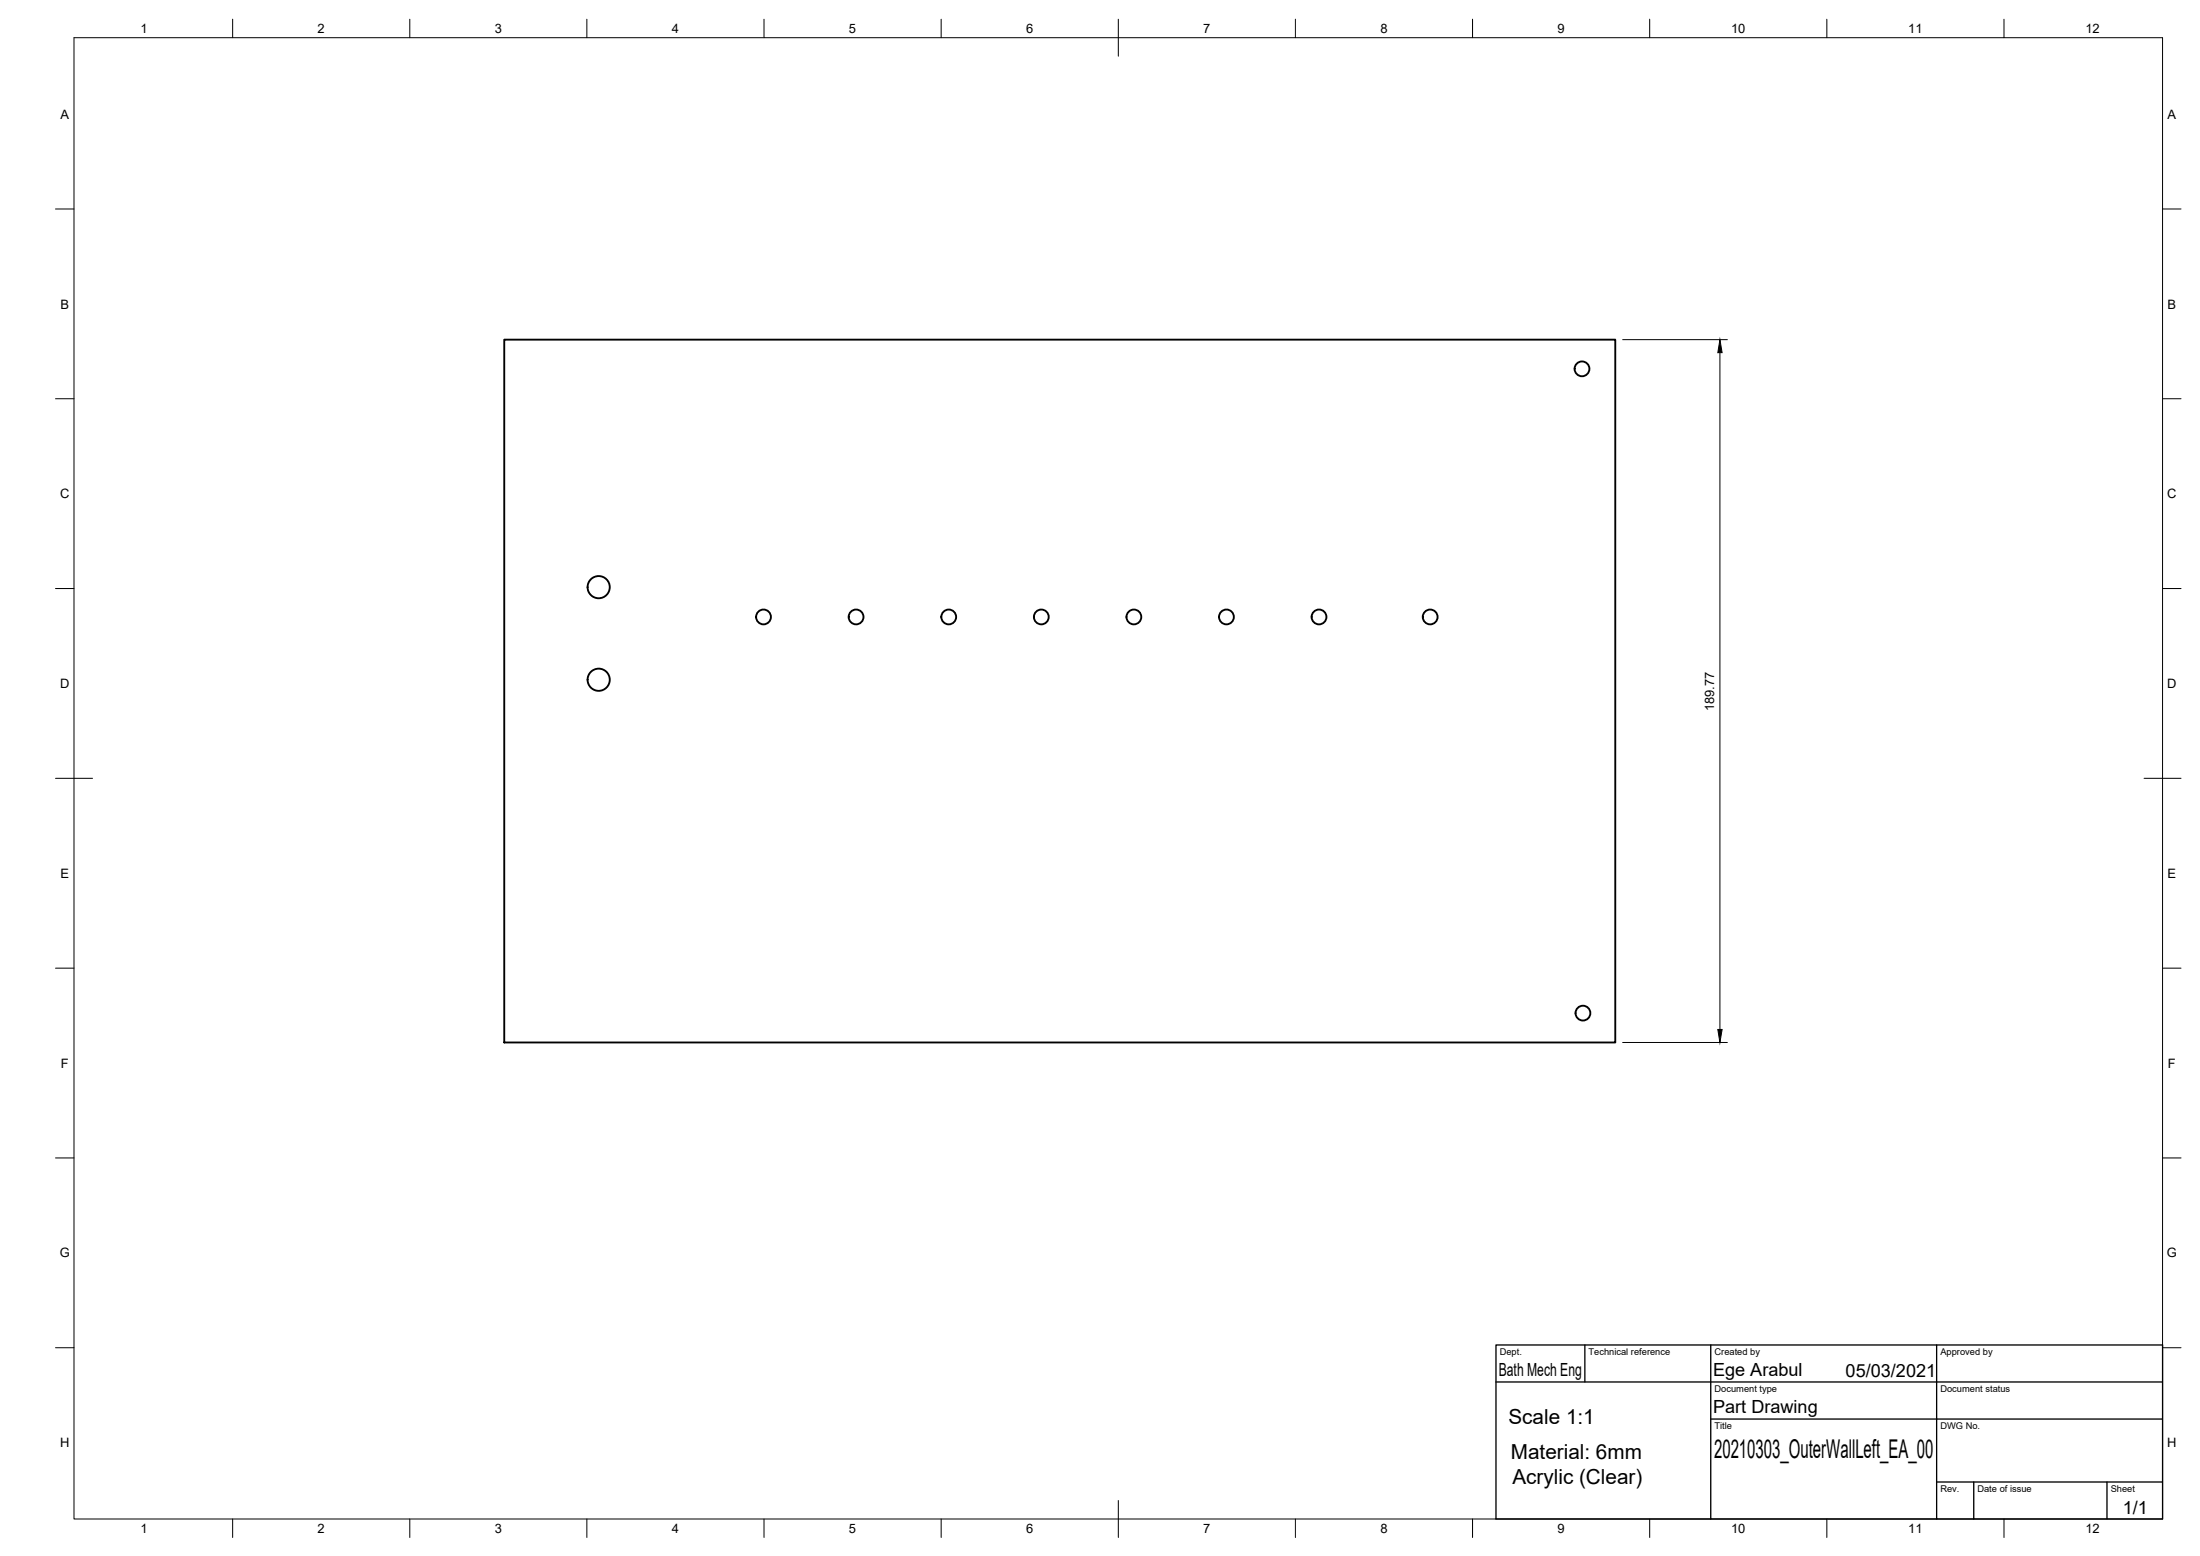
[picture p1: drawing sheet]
<svg xmlns="http://www.w3.org/2000/svg" width="594mm" height="420mm" viewBox="0 0 594 420" stroke-linecap="round" stroke-linejoin="round" font-family="sans-serif">
<!-- layer: Visible -->
<g fill="none" stroke="#000" stroke-width=".51">
<path d="M136.2 91.7h300v189.8h-300z"/>
<circle cx="427.2" cy="99.6" r="2"/>
<circle cx="161.7" cy="158.5" r="3"/>
<circle cx="206.2" cy="166.6" r="2"/>
<circle cx="231.2" cy="166.6" r="2"/>
<circle cx="256.2" cy="166.6" r="2"/>
<circle cx="281.2" cy="166.6" r="2"/>
<circle cx="306.2" cy="166.6" r="2"/>
<circle cx="331.2" cy="166.6" r="2"/>
<circle cx="356.2" cy="166.6" r="2"/>
<circle cx="386.2" cy="166.6" r="2"/>
<circle cx="161.7" cy="183.5" r="3"/>
<circle cx="427.5" cy="273.6" r="2"/>
</g>
<!-- layer: Border -->
<g fill="none" stroke="#000" stroke-width=".27">
<path d="M20 10.2h564v400h-564zM62.8 5.2v5M110.7 5.2v5M158.5 5.2v5M206.3 5.2v5M254.1 5.2v5M302 5.2v10M349.8 5.2v5M397.6 5.2v5M445.5 5.2v5M493.3 5.2v5M541.1 5.2v5"/>
<path d="M15 56.4h5M584 56.4h5M15 107.7h5M584 107.7h5M15 158.9h5M584 158.9h5M15 210.2h10M579 210.2h10M15 261.4h5M584 261.4h5M15 312.7h5M584 312.7h5"/>
<path d="M15 363.9h5M584 363.9h5M62.8 410.2v5M110.7 410.2v5M158.5 410.2v5M206.3 410.2v5M254.1 410.2v5M302 405.2v10M349.8 410.2v5M397.6 410.2v5M445.5 410.2v5M493.3 410.2v5"/>
<path d="M541.1 410.2v5"/>
</g>
<!-- layer: TitleBlock -->
<path d="M404 363.2h180v47h-180zM404 373.2h180M428 363.2v10M462 363.2v47M523 363.2v47M462 383.2h122M523 400.2h61M533 400.2v10M569 400.2v10" fill="none" stroke="#000" stroke-width=".36"/>
<!-- layer: Dimensions -->
<path d="M438.2 91.7h28.2M464.4 95.2v182.8M438.2 281.5h28.2" fill="none" stroke="#000" stroke-width=".27"/>
<path d="M464.4 91.7l.6 3.5h-1.1zM463.9 278h1.1l-.6 3.5z" fill="#000" stroke="#000" stroke-width=".27"/>
<text font-size="7" x="462.9" y="393.8">20210303_OuterWallLeft_EA_00</text>
<g font-size="5.6">
<text x="407.4" y="384.5">Scale 1:1</text>
<text x="408" y="394">Material: 6mm</text>
<text x="408.4" y="400.8">Acrylic (Clear)</text>
</g>
<g font-size="4.9">
<text x="404.7" y="371.7">Bath Mech Eng</text>
<text x="462.6" y="371.7">Ege Arabul</text>
<text x="498.4" y="371.7">05/03/2021</text>
<text x="462.6" y="381.7">Part Drawing</text>
<text x="573.3" y="408.9">1/1</text>
</g>
<g font-size="3.5">
<text x="37.9" y="8.9">1</text>
<text x="85.8" y="8.9">2</text>
<text x="133.6" y="8.9">3</text>
<text x="181.4" y="8.9">4</text>
<text x="229.3" y="8.9">5</text>
<text x="277.1" y="8.9">6</text>
<text x="324.9" y="8.9">7</text>
<text x="372.7" y="8.9">8</text>
<text x="420.6" y="8.9">9</text>
<text x="467.4" y="8.9">10</text>
<text x="515.3" y="8.9">11</text>
<text x="563.1" y="8.9">12</text>
<text x="16.3" y="32">A</text>
<text x="585.3" y="32">A</text>
<text x="16.3" y="83.3">B</text>
<text x="585.3" y="83.3">B</text>
<text x="16.2" y="134.6">C</text>
<text x="585.2" y="134.6">C</text>
<text x="16.2" y="185.8">D</text>
<text x="585.2" y="185.8">D</text>
<text x="462.9" y="192.1" transform="rotate(-90 462.9 192.1)">189.77</text>
<text x="16.3" y="237">E</text>
<text x="585.3" y="237">E</text>
<text x="16.4" y="288.3">F</text>
<text x="585.4" y="288.3">F</text>
<text x="16.1" y="339.6">G</text>
<text x="585.1" y="339.6">G</text>
<text x="16.2" y="390.8">H</text>
<text x="585.2" y="390.8">H</text>
<text x="37.9" y="413.9">1</text>
<text x="85.8" y="413.9">2</text>
<text x="133.6" y="413.9">3</text>
<text x="181.4" y="413.9">4</text>
<text x="229.3" y="413.9">5</text>
<text x="277.1" y="413.9">6</text>
<text x="324.9" y="413.9">7</text>
<text x="372.7" y="413.9">8</text>
<text x="420.6" y="413.9">9</text>
<text x="467.4" y="413.9">10</text>
<text x="515.3" y="413.9">11</text>
<text x="563.1" y="413.9">12</text>
</g>
<g font-size="2.5">
<text x="405" y="366">Dept.</text>
<text x="429" y="366">Technical reference</text>
<text x="463" y="366">Created by</text>
<text x="524" y="366">Approved by</text>
<text x="463" y="376">Document type</text>
<text x="524" y="376">Document status</text>
<text x="463" y="386">Title</text>
<text x="524" y="386">DWG No.</text>
<text x="524" y="403">Rev.</text>
<text x="534" y="403">Date of issue</text>
<text x="570" y="403">Sheet</text>
</g>
</svg>
